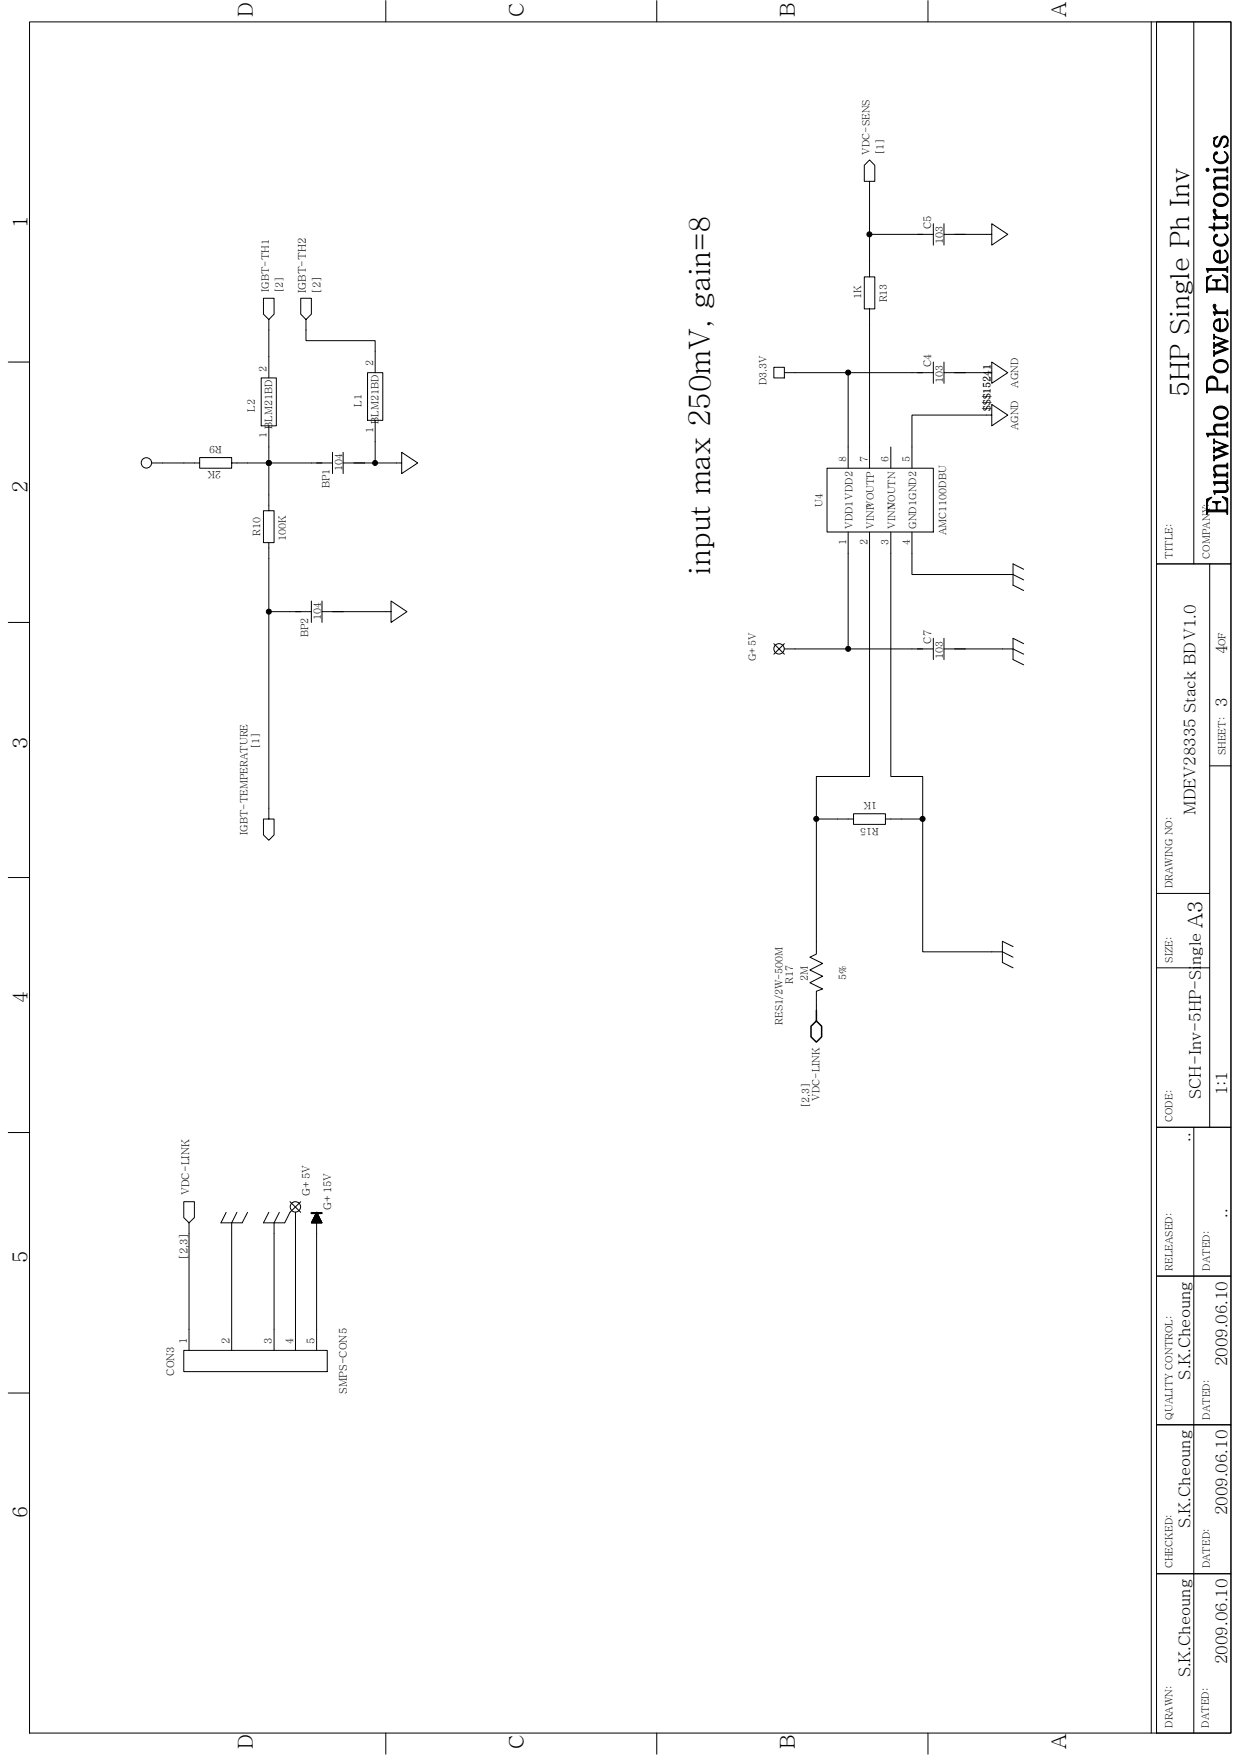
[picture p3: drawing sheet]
<svg xmlns="http://www.w3.org/2000/svg" width="210mm" height="297mm" viewBox="0 0 210 297" stroke-linecap="round" stroke-linejoin="round" font-family="sans-serif">
<g fill="none" stroke="#000" stroke-width=".17">
<path d="M5 3.7h203.3v289.6h-203.3zM65.3 .1v3.6M111.1 .1v3.6M157 .1v3.6M194.8 3.7v289.6M195.7 3.7h12.6v91.7h-12.6zM202 3.7v91.7M147.1 30.7h.9v-2.7l-.9-.9-.9 .9v2.7h.9v9h10.8M147.1 39.7v7.2M157.9 37.9v3.6M159.7 39.7h8.1v1.8l2.7-1.8-2.7-1.8v1.8M159.7 37.9v3.6"/>
<path d="M45.5 54.1l-.9-.9v-2.7h1.8v2.7l-.9 .9v9.9M51.8 54.1l-.9-.9v-2.7h1.8v2.7l-.9 .9v3.6h11.7v5.4M147.1 52.3h-.9v-5.4h1.8v5.4h-.9v26.9M1.4 61.3h3.6M25.7 78.4h8.1M39.2 78.4v.8h-5.4v-1.8h5.4v1h17.1M44.2 64h2.6v8.1h-2.6zM45.5 72.1v14.3h-.9v5.4h1.8v-5.4h-.9M56.3 76.6v3.6M58.1 76.6v3.6M62.2 63.1h2.6v8h-2.6zM63.5 71.1v7.3h4.5v1.8l2.7-1.8-2.7-1.8v1.8"/>
<path d="M63.5 78.4h-5.4M130.9 62.2h1.8v1.8h-1.8zM132.7 63.1h25.2M139.9 79.2h18v10.8h-18zM143.5 63.1v16.1M150.7 75.6v3.6M157.9 61.3v3.6M159.7 63.1h8.1v1.8l2.7-1.8-2.7-1.8v1.8M159.7 61.3v3.6M167.8 70.3v-1.8l2.7 1.8-2.7 1.8v-1.8h-13.5v8.9M45.5 91.8v46.8h-.9v2.7l.9 .9 .9-.9v-2.7h-.9M143.5 90v19.8"/>
<path d="M147.1 90v41.4h-9v7.2h6.3v.9h5.4v-1.8h-5.4v.9M150.7 90v41.4h5.4v7.2M154.3 90v7.2h17.1l1.8 .9M173.2 96.4l-1.8-1v3.6l1.8 .9M195.7 95.4h12.6v95.4h-12.6zM204.7 95.4v95.4M1.4 105.3h3.6M45.5 103.5h7.2M52.7 101.7v3.6M54.5 101.7v3.6M66.2 103.5v-1.8l2.7 1.8-2.7 1.8v-1.8h-11.7M130.9 108.9l1.8 1.8"/>
<path d="M132.7 108.9l-1.8 1.8M132.7 109.8h25.2M157.9 108v3.6M159.7 109.8h11.7l1.8 .9M159.7 108v3.6M173.2 108.9l-1.8-.9v3.6l1.8 .9M138.1 138.6v22.9l-1.1 .5 2.2 1.1-2.2 1.1 2.2 1-2.2 1.1 2.2 1.1-1.1 .4v3.2M149.8 138.6h6.3v22.5h13.5l1.8 .9M204.7 129.6h3.6M1.4 148.5h3.6M195.7 151.2h9M171.4 160.2l-1.8-.9v3.6l1.8 .9"/>
<path d="M195.7 163.8h9M1.4 191.7h3.6M195.7 190.8h12.6v25.2h-12.6zM202 190.8v102.5M32 207l-.9-.9v-2.7h1.8v2.7l-.9 .9v21.6M38.3 205.2l-.9 1.8h3.6l.9-1.8M40.1 205.2l-.9 1.8v21.6M47.3 205.2l-.9 1.8v21.6M49.1 203.4l1.8 1.8M50 205.2v23.4M50.9 203.4l-1.8 1.8-.9 1.8h-3.6l.9-1.8M52.7 207h1.8"/>
<path d="M52.8 206.8h1.6M52.8 206.7h1.5M52.9 207v-.4h1.4v.4M52.9 206.5h1.4M53 206.4h1.2M53 206.2h1.1M53.1 207v-.8h1v.8M53.1 206.1h1M53.2 206h.8v1M53.2 205.8h.7M53.3 205.7h.5M53.4 205.5h.3"/>
<path d="M53.5 205.4h.2M53.6 205.2h.1M53.6 205.2l-.9 1.8h1.8l-.9-1.8v23.4M53.6 205.2v1.8M53.7 205.2v1.8M53.7 205.3h-.2v1.7M53.7 205.4v1.6M53.7 205.5h-.3v1.5M53.8 205.5v1.5M53.8 205.6h-.4v1.4M53.9 205.7v1.3M53.9 205.7h-.6v1.3"/>
<path d="M53.9 205.8v1.2M53.9 205.9h-.7v1.1M54 206.1h-.9v.9M54.2 206.3v.7M54.2 206.3h-1.2v.7M54.2 206.4v.6M54.2 206.5h-1.3v.5M54.4 206.7v.3M54.4 206.8h-1.6v.2M54.4 206.9v.1M54.4 206.9l-1.7 .1M195.7 216h12.6v25.2h-12.6z"/>
<path d="M1.4 235.8h3.6M31.1 228.6h24.3v3.6h-24.3zM195.7 241.2h12.6v25.2h-12.6zM195.7 266.4h12.6v26.9h-12.6zM65.3 293.3v3.6M111.1 293.3v3.6M157 293.3v3.6"/>
<circle cx="24.8" cy="78.3" r=".88"/>
<circle cx="131.8" cy="109.8" r=".88"/>
<circle cx="50" cy="204.3" r=".88"/>
</g>
<path d="M138.1 171v1.8l-.9 .9v1.8l.9 .9 .9-.9v-1.8l-.9-.9" fill="none" stroke="#000" stroke-width=".25"/>
<path d="M52.7 205.3h1.7" fill="none" stroke="#000" stroke-width=".36"/>
<g fill="#000" stroke="#000" stroke-width=".17">
<circle cx="147.1" cy="39.7" r=".43"/>
<circle cx="45.5" cy="78.4" r=".43"/>
<circle cx="63.5" cy="78.4" r=".42"/>
<circle cx="143.5" cy="63.1" r=".43"/>
<circle cx="45.5" cy="103.5" r=".43"/>
<circle cx="143.5" cy="109.8" r=".42"/>
<circle cx="138.1" cy="138.6" r=".43"/>
<circle cx="156.1" cy="138.6" r=".43"/>
</g>
<g font-size="5">
<text x="207.7" y="87.2" transform="rotate(-90 207.7 87.2)">Eunwho Power Electronics</text>
<text x="120.1" y="97.2" transform="rotate(-90 120.1 97.2)">input max 250mV, gain=8</text>
</g>
<text font-size="4.5" x="201.2" y="67.2" transform="rotate(-90 201.2 67.2)">5HP Single Ph Inv</text>
<g font-size="3.5">
<text x="42.8" y="2.8" transform="rotate(-90 42.8 2.8)">D</text>
<text x="88.6" y="2.8" transform="rotate(-90 88.6 2.8)">C</text>
<text x="134.5" y="2.8" transform="rotate(-90 134.5 2.8)">B</text>
<text x="180.4" y="2.8" transform="rotate(-90 180.4 2.8)">A</text>
<text x="4.7" y="38.6" transform="rotate(-90 4.7 38.6)">1</text>
<text x="4.7" y="83.4" transform="rotate(-90 4.7 83.4)">2</text>
<text x="4.7" y="126.7" transform="rotate(-90 4.7 126.7)">3</text>
<text x="203.5" y="157.1" transform="rotate(-90 203.5 157.1)">A3</text>
<text x="4.7" y="169.7" transform="rotate(-90 4.7 169.7)">4</text>
<text x="4.7" y="213.8" transform="rotate(-90 4.7 213.8)">5</text>
<text x="4.7" y="257" transform="rotate(-90 4.7 257)">6</text>
<text x="42.8" y="296" transform="rotate(-90 42.8 296)">D</text>
<text x="88.6" y="296" transform="rotate(-90 88.6 296)">C</text>
<text x="134.5" y="296" transform="rotate(-90 134.5 296)">B</text>
<text x="180.4" y="296" transform="rotate(-90 180.4 296)">A</text>
</g>
<g font-size="2.7">
<text x="207.6" y="110.7" transform="rotate(-90 207.6 110.7)">4</text>
<text x="207.6" y="119.7" transform="rotate(-90 207.6 119.7)">3</text>
<text x="202.3" y="137.9" transform="rotate(-90 202.3 137.9)">MDEV28335 Stack BDV1.0</text>
<text x="203.2" y="186" transform="rotate(-90 203.2 186)">SCH-Inv-5HP-Single</text>
<text x="207.6" y="185.4" transform="rotate(-90 207.6 185.4)">1:1</text>
<text x="201.4" y="193.3" transform="rotate(-90 201.4 193.3)">..</text>
<text x="207.6" y="206.1" transform="rotate(-90 207.6 206.1)">..</text>
<text x="201.4" y="233.5" transform="rotate(-90 201.4 233.5)">S.K.Cheoung</text>
<text x="207.6" y="231.3" transform="rotate(-90 207.6 231.3)">2009.06.10</text>
<text x="207.6" y="256.5" transform="rotate(-90 207.6 256.5)">2009.06.10</text>
<text x="201.4" y="258.7" transform="rotate(-90 201.4 258.7)">S.K.Cheoung</text>
<text x="207.6" y="281.6" transform="rotate(-90 207.6 281.6)">2009.06.10</text>
<text x="201.4" y="283.9" transform="rotate(-90 201.4 283.9)">S.K.Cheoung</text>
</g>
<g font-size="1.8">
<text x="157.6" y="38.8" transform="rotate(-90 157.6 38.8)">C5</text>
<text x="51.8" y="49.6" transform="rotate(-90 51.8 49.6)">IGBT-TH2</text>
<text x="54.2" y="49.7" transform="rotate(-90 54.2 49.7)">[2]</text>
<text x="157.6" y="62.1" transform="rotate(-90 157.6 62.1)">C4</text>
<text x="157.6" y="108.9" transform="rotate(-90 157.6 108.9)">C7</text>
<text x="32" y="202.3" transform="rotate(-90 32 202.3)">VDC-LINK</text>
<text x="52.4" y="202.4" transform="rotate(-90 52.4 202.4)">G+5V</text>
<text x="56" y="204.7" transform="rotate(-90 56 204.7)">G+15V</text>
<text x="31.7" y="213.2" transform="rotate(-90 31.7 213.2)">[2,3]</text>
<text x="31.6" y="227.5" transform="rotate(-90 31.6 227.5)">1</text>
<text x="38.8" y="227.5" transform="rotate(-90 38.8 227.5)">2</text>
<text x="46" y="227.5" transform="rotate(-90 46 227.5)">3</text>
<text x="49.6" y="227.5" transform="rotate(-90 49.6 227.5)">4</text>
<text x="53.2" y="227.5" transform="rotate(-90 53.2 227.5)">5</text>
<text x="29.5" y="232.9" transform="rotate(-90 29.5 232.9)">CON3</text>
<text x="58.7" y="235.9" transform="rotate(-90 58.7 235.9)">SMPS-CON5</text>
</g>
<g font-size="1.7">
<text x="147.1" y="26.2" transform="rotate(-90 147.1 26.2)">VDC-SENS</text>
<text x="149.5" y="26.2" transform="rotate(-90 149.5 26.2)">[1]</text>
<text x="159.6" y="41.4" transform="rotate(-90 159.6 41.4)">103</text>
<text x="45.5" y="49.4" transform="rotate(-90 45.5 49.4)">IGBT-TH1</text>
<text x="47.8" y="49.6" transform="rotate(-90 47.8 49.6)">[2]</text>
<text x="145.7" y="50.5" transform="rotate(-90 145.7 50.5)">1K</text>
<text x="150" y="51.2" transform="rotate(-90 150 51.2)">R13</text>
<text x="45.1" y="62.9" transform="rotate(-90 45.1 62.9)">2</text>
<text x="63.1" y="62" transform="rotate(-90 63.1 62)">2</text>
<text x="129.7" y="65.2" transform="rotate(-90 129.7 65.2)">D3.3V</text>
<text x="159.6" y="64.8" transform="rotate(-90 159.6 64.8)">103</text>
<text x="172.3" y="65.6" transform="rotate(-90 172.3 65.6)">AGND</text>
<text x="43.1" y="69.7" transform="rotate(-90 43.1 69.7)">L2</text>
<text x="61.2" y="68.8" transform="rotate(-90 61.2 68.8)">L1</text>
<text x="64" y="71.7" transform="rotate(-90 64 71.7)">BLM21BD</text>
<text x="167.6" y="69.5" transform="rotate(-90 167.6 69.5)">$$$15241</text>
<text x="37.5" y="75.5" transform="rotate(-180 37.5 75.5)">R9</text>
<text x="45.1" y="74.1" transform="rotate(-90 45.1 74.1)">1</text>
<text x="46" y="72.6" transform="rotate(-90 46 72.6)">BLM21BD</text>
<text x="63.1" y="73.3" transform="rotate(-90 63.1 73.3)">1</text>
<text x="172.3" y="72.8" transform="rotate(-90 172.3 72.8)">AGND</text>
<text x="37.4" y="79.8" transform="rotate(-180 37.4 79.8)">2K</text>
<text x="55.7" y="82.7" transform="rotate(-90 55.7 82.7)">BP1</text>
<text x="57.9" y="79.7" transform="rotate(-90 57.9 79.7)">104</text>
<text x="143.2" y="78.2" transform="rotate(-90 143.2 78.2)">8</text>
<text x="146.8" y="78.2" transform="rotate(-90 146.8 78.2)">7</text>
<text x="150.3" y="78.2" transform="rotate(-90 150.3 78.2)">6</text>
<text x="154" y="78.2" transform="rotate(-90 154 78.2)">5</text>
<text x="139.2" y="85.8" transform="rotate(-90 139.2 85.8)">U4</text>
<text x="144.2" y="89.5" transform="rotate(-90 144.2 89.5)">VDD1VDD2</text>
<text x="147.8" y="89.5" transform="rotate(-90 147.8 89.5)">VINPVOUTP</text>
<text x="151.4" y="89.5" transform="rotate(-90 151.4 89.5)">VINN</text>
<text x="151.4" y="86.2" transform="rotate(-90 151.4 86.2)">VOUTN</text>
<text x="155" y="89.5" transform="rotate(-90 155 89.5)">GND1GND2</text>
<text x="44" y="90.7" transform="rotate(-90 44 90.7)">R10</text>
<text x="48.3" y="91.5" transform="rotate(-90 48.3 91.5)">100K</text>
<text x="143.2" y="92.2" transform="rotate(-90 143.2 92.2)">1</text>
<text x="146.8" y="92.2" transform="rotate(-90 146.8 92.2)">2</text>
<text x="150.3" y="92.2" transform="rotate(-90 150.3 92.2)">3</text>
<text x="154" y="92.2" transform="rotate(-90 154 92.2)">4</text>
<text x="160.1" y="90.6" transform="rotate(-90 160.1 90.6)">AMC1100DBU</text>
<text x="198.4" y="94.6" transform="rotate(-90 198.4 94.6)">TITLE:</text>
<text x="204.7" y="94.6" transform="rotate(-90 204.7 94.6)">COMPANY:</text>
<text x="52.2" y="107.8" transform="rotate(-90 52.2 107.8)">BP2</text>
<text x="54.3" y="104.9" transform="rotate(-90 54.3 104.9)">104</text>
<text x="127.9" y="112" transform="rotate(-90 127.9 112)">G+5V</text>
<text x="159.6" y="111.5" transform="rotate(-90 159.6 111.5)">103</text>
<text x="207.4" y="109.4" transform="rotate(-90 207.4 109.4)">OF</text>
<text x="43.9" y="126.7" transform="rotate(-90 43.9 126.7)">[1]</text>
<text x="207.4" y="127.8" transform="rotate(-90 207.4 127.8)">SHEET:</text>
<text x="148.4" y="135.7" transform="rotate(-180 148.4 135.7)">1K</text>
<text x="41.9" y="141.3" transform="rotate(-90 41.9 141.3)">IGBT-TEMPERATURE</text>
<text x="148.7" y="140.1" transform="rotate(-180 148.7 140.1)">R15</text>
<text x="198.4" y="150.3" transform="rotate(-90 198.4 150.3)">DRAWING NO:</text>
<text x="134.2" y="166.5" transform="rotate(-90 134.2 166.5)">R17</text>
<text x="136.7" y="166" transform="rotate(-90 136.7 166)">2M</text>
<text x="143.2" y="165.9" transform="rotate(-90 143.2 165.9)">5%</text>
<text x="198.4" y="162.9" transform="rotate(-90 198.4 162.9)">SIZE:</text>
<text x="132.4" y="173.5" transform="rotate(-90 132.4 173.5)">RES1/2W-500M</text>
<text x="136.9" y="187.5" transform="rotate(-90 136.9 187.5)">[2,3]</text>
<text x="138.7" y="186.3" transform="rotate(-90 138.7 186.3)">VDC-LINK</text>
<text x="198.4" y="189.9" transform="rotate(-90 198.4 189.9)">CODE:</text>
<text x="198.4" y="215.1" transform="rotate(-90 198.4 215.1)">RELEASED:</text>
<text x="204.7" y="215.1" transform="rotate(-90 204.7 215.1)">DATED:</text>
<text x="198.4" y="240.3" transform="rotate(-90 198.4 240.3)">QUALITY CONTROL:</text>
<text x="204.7" y="240.3" transform="rotate(-90 204.7 240.3)">DATED:</text>
<text x="198.4" y="265.5" transform="rotate(-90 198.4 265.5)">CHECKED:</text>
<text x="204.7" y="265.5" transform="rotate(-90 204.7 265.5)">DATED:</text>
<text x="198.4" y="292.4" transform="rotate(-90 198.4 292.4)">DRAWN:</text>
<text x="204.5" y="292.4" transform="rotate(-90 204.5 292.4)">DATED:</text>
</g>
</svg>
